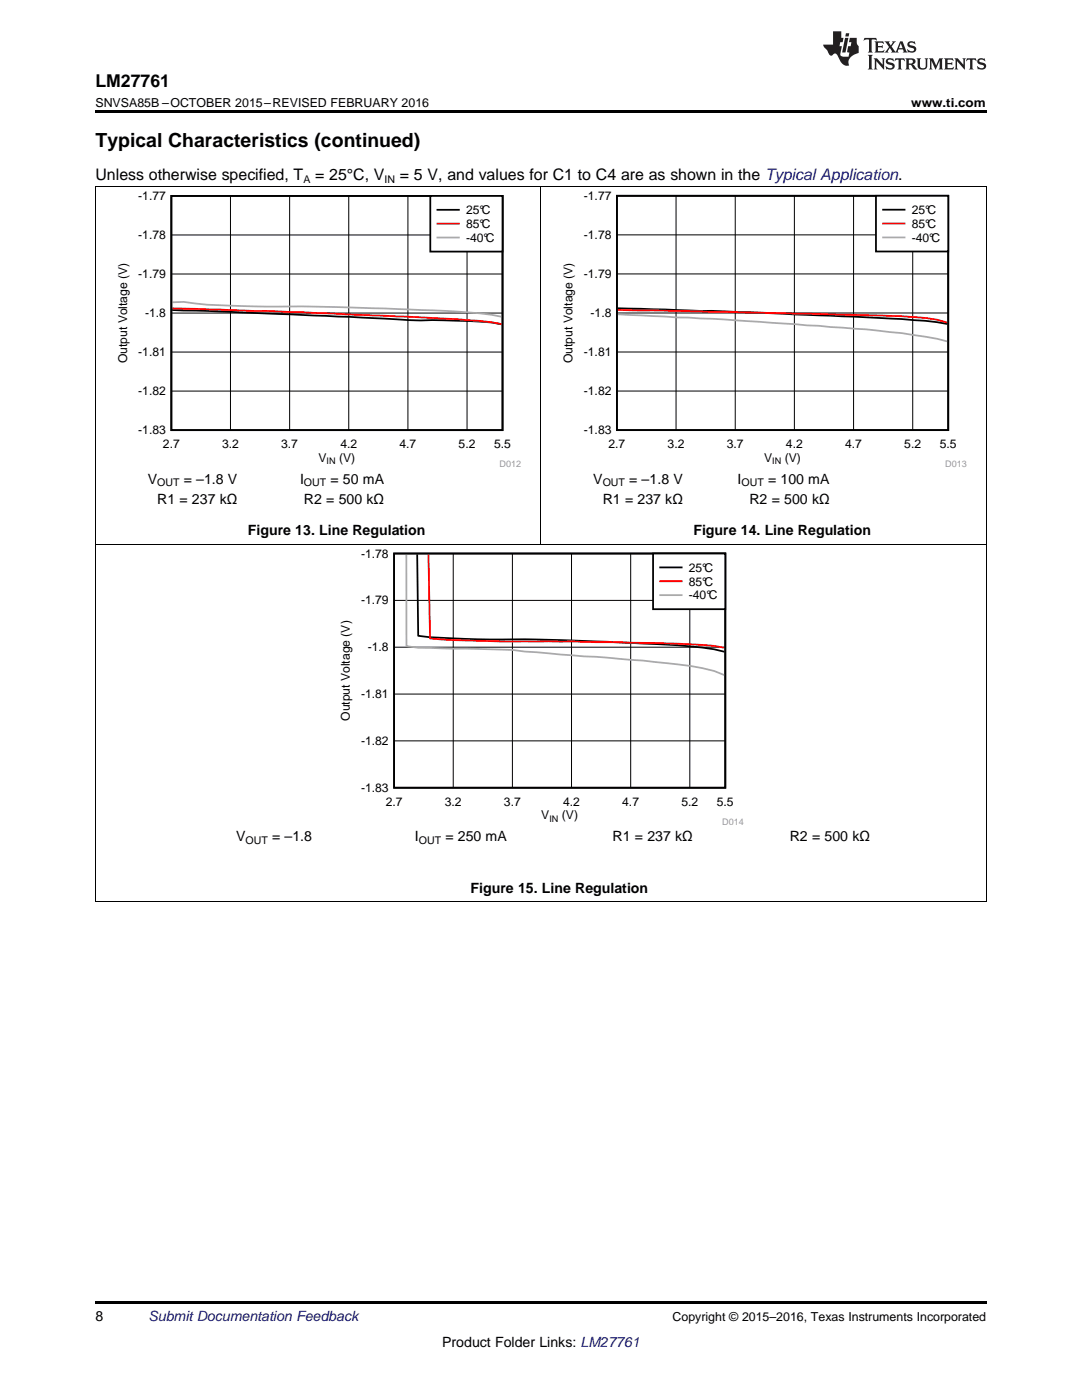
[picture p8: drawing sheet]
<svg xmlns="http://www.w3.org/2000/svg" width="216mm" height="279mm" viewBox="0 0 216 279" stroke-linecap="round" stroke-linejoin="round" font-family="sans-serif">
<path d="M19 259.7h177.8v.5h-177.8z" fill="#000"/>
<path d="M19.1 108.6v71.4M196.8 108.6v71.4M19 179.9h177.8" fill="none" stroke="#000" stroke-width=".2"/>
<path d="M67.5 109.5h80.9v55.1h-80.9z" fill-rule="evenodd" fill="#fff"/>
<path d="M78.6 110.5h66.1v46.7h-66.1zM83.2 110.6l.2 16.3a215 215 0 0 0 23.7 .7l16.5 .6a179.3 179.3 0 0 1 18.9 1.4l2 .5" fill="none" stroke="#000" stroke-width=".35"/>
<path d="M78.6 119.8h66.1M90.4 110.5v46.7M102.2 110.5v46.7M114 110.5v46.7M125.8 110.5v46.7M137.6 110.5v46.7M78.6 138.5h66.1M78.6 129.2h66.1M78.6 147.9h66.1" fill="none" stroke="#000" stroke-width=".2"/>
<path d="M85.5 110.6l.3 16.8a326.9 326.9 0 0 0 28.4 .6l21.2 .5a60.7 60.7 0 0 1 9.1 .8" fill="none" stroke="#f00" stroke-width=".35"/>
<path d="M81.1 110.6v18.4l2.3 .3 4.8 .1a189.2 189.2 0 0 1 23.6 1.2l7.1 .5a230.3 230.3 0 0 1 21.2 2.2l2.4 .6 2 .8" fill="none" stroke="#aaa" stroke-width=".35"/>
<path d="M130.3 110.5h14.4v11.1h-14.4z" fill-rule="evenodd" fill="#fff"/>
<path d="M130.3 110.5h14.4v11.1h-14.4zM131.7 113.2h4.3" fill="none" stroke="#000" stroke-width=".35"/>
<path d="M131.7 116h4.3" fill="none" stroke="#f00" stroke-width=".35"/>
<path d="M131.7 118.8h4.3" fill="none" stroke="#aaa" stroke-width=".35"/>
<path d="M19.1 37.2v71.4M107.9 37.2v71.4M196.8 37.2v71.4M19 108.6h177.8" fill="none" stroke="#000" stroke-width=".2"/>
<path d="M23 38.2h80.9v55.1h-80.9z" fill-rule="evenodd" fill="#fff"/>
<path d="M34.2 39.1h66.1v46.7h-66.1zM34.4 61.9l35.3 1.3a362.1 362.1 0 0 0 21.3 .8 53.2 53.2 0 0 1 9.1 .7" fill="none" stroke="#000" stroke-width=".35"/>
<path d="M46 39.1v46.8M57.8 39.1v46.8M69.6 39.1v46.8M81.4 39.1v46.8M93.2 39.1v46.8M34.2 54.7h66.1M34.2 46.9h66.1M34.2 78h66.1M34.2 70.3h66.1M34.2 62.5h66.1" fill="none" stroke="#000" stroke-width=".2"/>
<path d="M34.4 61.5l25.9 .8 21.2 .9a159.7 159.7 0 0 1 18.6 1.5" fill="none" stroke="#f00" stroke-width=".35"/>
<path d="M34.4 60.3h2.2a131.8 131.8 0 0 0 16.6 .9 667.6 667.6 0 0 1 42.5 1.3l4.4 .7" fill="none" stroke="#aaa" stroke-width=".35"/>
<path d="M85.9 39.1h14.4v11.1h-14.4z" fill-rule="evenodd" fill="#fff"/>
<path d="M85.9 39.1h14.4v11.1h-14.4zM87.3 41.9h4.3" fill="none" stroke="#000" stroke-width=".35"/>
<path d="M87.3 44.6h4.3" fill="none" stroke="#f00" stroke-width=".35"/>
<path d="M87.3 47.4h4.3" fill="none" stroke="#aaa" stroke-width=".35"/>
<path d="M111.9 38.1h80.9v55.2h-80.9z" fill-rule="evenodd" fill="#fff"/>
<path d="M123.1 39.1h66.1v46.7h-66.1zM123.3 61.5l25.9 .8 21.3 .9a159.8 159.8 0 0 1 18.5 1.5" fill="none" stroke="#000" stroke-width=".35"/>
<path d="M134.9 39.1v46.7M146.7 39.1v46.7M158.5 39.1v46.7M170.3 39.1v46.7M182.1 39.1v46.7M123.1 54.7h66.1M123.1 46.9h66.1M123.1 78h66.1M123.1 70.3h66.1M123.1 62.5h66.1" fill="none" stroke="#000" stroke-width=".2"/>
<path d="M123.3 61.8l42.4 .9a283.4 283.4 0 0 1 18.9 .8l2.4 .3 2 .6" fill="none" stroke="#f00" stroke-width=".35"/>
<path d="M123.3 62.7l2.3 .2a1207.2 1207.2 0 0 1 49.6 3.1l4.7 .5 4.7 .7 4.4 .9" fill="none" stroke="#aaa" stroke-width=".35"/>
<path d="M174.8 39.1h14.4v11.1h-14.4z" fill-rule="evenodd" fill="#fff"/>
<path d="M174.8 39.1h14.4v11.1h-14.4zM176.2 41.9h4.3" fill="none" stroke="#000" stroke-width=".35"/>
<path d="M176.2 44.6h4.3" fill="none" stroke="#f00" stroke-width=".35"/>
<path d="M176.2 47.4h4.3" fill="none" stroke="#aaa" stroke-width=".35"/>
<path d="M19 37.2h177.8" fill="none" stroke="#000" stroke-width=".2"/>
<path d="M19 22h177.8v.5h-177.8z" fill="#000"/>
<g fill="#231f20">
<path d="M172.5 7.6l-.1 .5 .4-.2h.6v.1v2.1l-.2 .4h.9l-.2-.4v-2.1l.1-.1h.5l.5 .2-.2-.5zM174.5 8.3l.2 .3v1.5l-.2 .4h1.8l.2-.6a1.04 1.04 0 0 1-1.3 .2v-.7h.6l.3 .2v-.6l-.3 .2h-.6v-.6l.8-.1 .4 .3-.2-.5zM176.5 8.3l.9 1.1-.9 1.1h.8l-.2-.2 .4-.7 .5 .7-.2 .2h1.5l-.2-.2 .2-.4h.9l.1 .4-.2 .2h1l-.3-.3-.7-1.9h-.5l-.9 2-.8-1 .9-1h-.8l.1 .3-.4 .5-.3-.6 .1-.2zM179.7 8.6l.4 1h-.7zM181.3 8.4a.63 .63 0 0 0-.2 .7 .63 .63 0 0 0 .6 .4l.6 .2 .1 .2a.75 .75 0 0 1-.7 .4 .75 .75 0 0 1-.6-.5l.1 .7 .1-.1a1.11 1.11 0 0 0 1.5-.6 1.13 1.13 0 0 0-1.2-.8l-.1-.4a1.04 1.04 0 0 1 1.2 .2l-.2-.5-.2 .1-.4-.2zM173.2 10.9l.2 .4v2.2l-.2 .4h1l-.3-.4v-2.2l.3-.4zM174.3 11.6l.3 .4v1.5l-.3 .4h.8l-.2-.4v-1.3l1.5 1.7v-1.9l.2-.4h-.7l.2 .4v.9l-1.1-1.3zM177 11.8a.62 .62 0 0 0-.2 .7 .62 .62 0 0 0 .6 .4l.6 .1 .1 .3a.76 .76 0 0 1-.7 .3 .76 .76 0 0 1-.7-.4l.2 .7 .1-.1a1.11 1.11 0 0 0 1.5-.6 1.13 1.13 0 0 0-1.2-.8l-.1-.4a1.04 1.04 0 0 1 1.2 .2l-.2-.6-.2 .1-.5-.1zM178.7 11.6l-.2 .6a.61 .61 0 0 1 .8-.3v1.6l-.2 .4h.9l-.2-.4v-1.6a.63 .63 0 0 1 .7 .3l-.1-.6zM180.6 11.6l.3 .4v1.5l-.3 .4h1l-.2-.2-.1-.8 .6 .2a.76 .76 0 0 0 1.2 .7l-1-1a.58 .58 0 0 0 .6-.5 .58 .58 0 0 0-.5-.6zM181.4 11.9h.1a.45 .45 0 0 1 .5 .1 .45 .45 0 0 1 .1 .5l-.8 .2zM182.9 11.6l.2 .2a2.17 2.17 0 0 0 .3 1.9 .99 .99 0 0 0 1.6-.6v-1.1l.2-.4h-.7l.2 .2a1.92 1.92 0 0 1-.2 1.8 .6 .6 0 0 1-.9-.5v-1.1l.2-.4zM185.4 11.6l.2 .4v1.5l-.2 .4h.7l-.2-.4v-1.4l.8 1.8 .8-1.8v1.4l-.2 .4h.9l-.2-.4v-1.5l.2-.4h-.8l-.6 1.5-.6-1.5zM188.4 11.6l.2 .4v1.5l-.2 .4h1.8l.1-.6a1.04 1.04 0 0 1-1.2 .1v-.6h.5l.4 .2v-.6l-.4 .2h-.5v-.7h.8l.3 .3-.1-.6zM190.5 11.6l.2 .4v1.5l-.2 .4h.7l-.2-.4v-1.3l1.5 1.7v-1.9l.2-.4h-.7l.2 .4v.9l-1.1-1.3zM192.9 11.6l-.1 .6a.61 .61 0 0 1 .7-.3l.1 1.6-.3 .4h1l-.3-.4 .1-1.6a.63 .63 0 0 1 .7 .3l-.1-.6zM195.2 11.8a.62 .62 0 0 0-.2 .7 .62 .62 0 0 0 .6 .4l.6 .1 .1 .3a.76 .76 0 0 1-.7 .3 .76 .76 0 0 1-.6-.4l.1 .7 .1-.1a1.11 1.11 0 0 0 1.6-.6 1.13 1.13 0 0 0-1.3-.8l-.1-.4a1.04 1.04 0 0 1 1.2 .2l-.1-.6-.2 .1-.5-.1z"/>
<path d="M166.2 6.3v2.6h-1.9v.4l.8 .9a.91 .91 0 0 0 1 .8 .56 .56 0 0 1 .5-.3 .56 .56 0 0 1 .5 .3l.4 .8a1.53 1.53 0 0 0 1.9 1.2 1.54 1.54 0 0 1 1-2.1l.9-.3v-1.4a1.52 1.52 0 0 1-.4-1.6h-1.3l-.2 .8h.5l-.2 .8h-.5l-.1 1v.2l.4 .1-.2 .8a1.93 1.93 0 0 1-1.6-.3l.3-1.8h-.5l.2-.8h.4l.2-.8h-.4v-1.3zM168.6 7.6l-.6 2.9h.7l.6-2.9zM168.8 6.6l-.1 .7h.6l.2-.7z"/>
</g>
<text font-size="3.9" x="19" y="29.3">Typical Characteristics (continued)</text>
<text font-size="3.5" x="19" y="17.3">LM27761</text>
<g font-size="3.2">
<text x="19" y="36">Unless otherwise specified, T</text>
<text x="62.9" y="36">= 25°C, V</text>
<text x="79.8" y="36">= 5 V, and values for C1 to C4 are as shown in the Typical Application.</text>
</g>
<g font-size="2.8">
<text x="29.5" y="96.5">V</text>
<text x="31.4" y="100.5">R1 = 237 kΩ</text>
<text x="36.7" y="96.5">= –1.8 V</text>
<text x="59.9" y="96.5">I</text>
<text x="60.6" y="100.5">R2 = 500 kΩ</text>
<text x="65.9" y="96.5">= 50 mA</text>
<text x="118.4" y="96.5">V</text>
<text x="120.3" y="100.5">R1 = 237 kΩ</text>
<text x="125.6" y="96.5">= –1.8 V</text>
<text x="147.2" y="96.5">I</text>
<text x="149.5" y="100.5">R2 = 500 kΩ</text>
<text x="153.2" y="96.5">= 100 mA</text>
<text x="49.5" y="106.9">Figure 13. Line Regulation</text>
<text x="138.4" y="106.9">Figure 14. Line Regulation</text>
<text x="47.1" y="167.9">V</text>
<text x="54.3" y="167.9">= –1.8</text>
<text x="82.8" y="167.9">I</text>
<text x="88.9" y="167.9">= 250 mA</text>
<text x="122.2" y="167.9">R1 = 237 kΩ</text>
<text x="157.6" y="167.9">R2 = 500 kΩ</text>
<text x="93.9" y="178.2">Figure 15. Line Regulation</text>
<text x="19" y="263.6">8</text>
<text x="88.2" y="268.9">Product Folder Links: LM27761</text>
</g>
<text font-size="2.8" fill="#0000c8" x="29.6" y="263.6">Submit Documentation Feedback</text>
<g font-size="2.5">
<text x="19" y="21.4">SNVSA85B –OCTOBER 2015–REVISED FEBRUARY 2016</text>
<text x="181.8" y="21.4">www.ti.com</text>
<text x="134.2" y="263.6">Copyright © 2015–2016, Texas Instruments Incorporated</text>
</g>
<g font-size="2.4">
<text x="27.6" y="39.9">-1.77</text>
<text x="116.5" y="39.9">-1.77</text>
<text x="27.6" y="47.7">-1.78</text>
<text x="93" y="42.7">25°C</text>
<text x="93" y="45.5">85°C</text>
<text x="116.5" y="47.7">-1.78</text>
<text x="181.9" y="42.7">25°C</text>
<text x="181.9" y="45.5">85°C</text>
<text x="93" y="48.3">-40°C</text>
<text x="181.9" y="48.2">-40°C</text>
<text x="27.6" y="55.5">-1.79</text>
<text x="116.5" y="55.5">-1.79</text>
<text x="28.9" y="63.3">-1.8</text>
<text x="117.8" y="63.3">-1.8</text>
<text x="27.6" y="71.1">-1.81</text>
<text x="116.5" y="71">-1.81</text>
<text x="25.4" y="72.5" transform="rotate(-90 25.4 72.5)">Output Voltage (V)</text>
<text x="114.3" y="72.5" transform="rotate(-90 114.3 72.5)">Output Voltage (V)</text>
<text x="27.6" y="78.8">-1.82</text>
<text x="116.5" y="78.8">-1.82</text>
<text x="27.6" y="86.6">-1.83</text>
<text x="32.5" y="89.4">2.7</text>
<text x="44.3" y="89.4">3.2</text>
<text x="56.1" y="89.4">3.7</text>
<text x="67.9" y="89.4">4.2</text>
<text x="79.7" y="89.4">4.7</text>
<text x="91.5" y="89.4">5.2</text>
<text x="98.6" y="89.4">5.5</text>
<text x="116.5" y="86.6">-1.83</text>
<text x="121.4" y="89.4">2.7</text>
<text x="133.2" y="89.4">3.2</text>
<text x="145" y="89.4">3.7</text>
<text x="156.8" y="89.4">4.2</text>
<text x="168.6" y="89.4">4.7</text>
<text x="180.4" y="89.4">5.2</text>
<text x="187.5" y="89.4">5.5</text>
<text x="63.6" y="92.2">V</text>
<text x="67.7" y="92.2">(V)</text>
<text x="152.5" y="92.2">V</text>
<text x="156.6" y="92.2">(V)</text>
<text x="72" y="111.3">-1.78</text>
<text x="137.4" y="114.1">25°C</text>
<text x="137.4" y="116.9">85°C</text>
<text x="137.4" y="119.6">-40°C</text>
<text x="72" y="120.6">-1.79</text>
<text x="73.4" y="130">-1.8</text>
<text x="69.8" y="143.9" transform="rotate(-90 69.8 143.9)">Output Voltage (V)</text>
<text x="72" y="139.3">-1.81</text>
<text x="72" y="148.6">-1.82</text>
<text x="72" y="158">-1.83</text>
<text x="77" y="160.8">2.7</text>
<text x="88.8" y="160.8">3.2</text>
<text x="100.6" y="160.8">3.7</text>
<text x="112.4" y="160.8">4.2</text>
<text x="124.2" y="160.8">4.7</text>
<text x="136" y="160.8">5.2</text>
<text x="143" y="160.8">5.5</text>
<text x="108" y="163.5">V</text>
<text x="112.1" y="163.5">(V)</text>
</g>
<g font-size="2.1">
<text x="60.5" y="36.6">A</text>
<text x="76.7" y="36.6">IN</text>
<text x="31.4" y="97.1">OUT</text>
<text x="60.6" y="97.1">OUT</text>
<text x="120.3" y="97.1">OUT</text>
<text x="148" y="97.1">OUT</text>
<text x="49" y="168.5">OUT</text>
<text x="83.6" y="168.5">OUT</text>
</g>
<g font-size="1.8">
<text x="65.2" y="92.6">IN</text>
<text x="154.1" y="92.6">IN</text>
<text x="109.6" y="164">IN</text>
</g>
<g font-size="1.8" fill="#999">
<text x="99.7" y="93.2">D012</text>
<text x="188.6" y="93.2">D013</text>
<text x="144.1" y="164.6">D014</text>
</g>
</svg>
